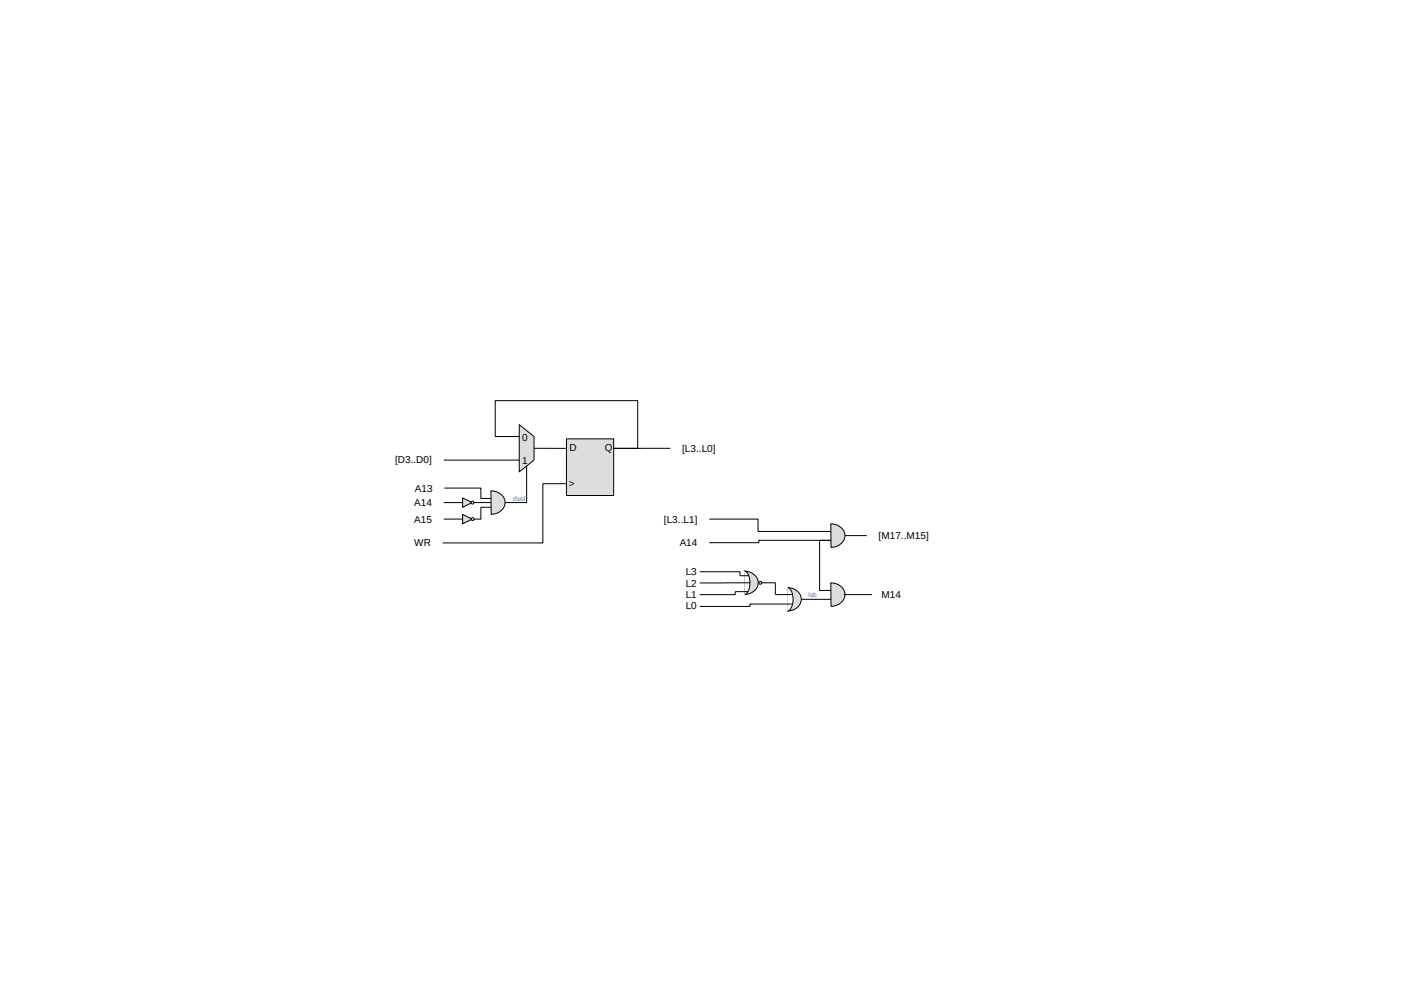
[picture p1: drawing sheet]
<svg xmlns="http://www.w3.org/2000/svg" width="297mm" height="210mm" viewBox="0 0 297 210" stroke-linecap="round" stroke-linejoin="round" font-family="sans-serif">
<path d="M110 90l3.1 2.5v5l-3.1 2.5z" fill-rule="evenodd" fill="#ddd"/>
<path d="M110 90l3.1 2.5v5l-3.1 2.5z" fill="none" stroke="#000" stroke-width=".21"/>
<path d="M120 93h10v12h-10z" fill-rule="evenodd" fill="#ddd"/>
<path d="M94 97.5h16M110 92.5h-5.1v-7.6h30.2v10.1h-5.1M111.6 98.8v7.7h-4.6M113.1 95h6.9M120 93h10v12h-10zM120 102.5h-5v12.6h-21.3" fill="none" stroke="#000" stroke-width=".21"/>
<path d="M104 104a2.61 2.61 0 0 1 2.8 3.5 3.1 3.1 0 0 1-2.7 1.5z" fill-rule="evenodd" fill="#ddd"/>
<path d="M104 104a2.61 2.61 0 0 1 2.8 3.5 3.1 3.1 0 0 1-2.7 1.5z" fill="none" stroke="#000" stroke-width=".21"/>
<path d="M98 105.5l2 1-2 1z" fill="#ddd"/>
<path d="M98 105.5l2 1-2 1z" fill="none" stroke="#000" stroke-width=".21"/>
<circle cx="100.1" cy="106.5" r=".31" fill="#ddd"/>
<circle cx="100.1" cy="106.5" r=".31" fill="none" stroke="#000" stroke-width=".21"/>
<path d="M98 109l2 1-2 1z" fill="#ddd"/>
<path d="M98 109l2 1-2 1z" fill="none" stroke="#000" stroke-width=".21"/>
<circle cx="100.1" cy="110" r=".31" fill="#ddd"/>
<circle cx="100.1" cy="110" r=".31" fill="none" stroke="#000" stroke-width=".21"/>
<circle cx="161.1" cy="123.5" r=".31" fill="#ddd"/>
<g fill="none" stroke="#000" stroke-width=".21">
<path d="M142 95h-12M94 106.5h4M94.1 103.4h7.8v2.2h2.1M100.4 106.5h3.6M104 107.5h-2.1v2.5h-1.5"/>
<circle cx="161.1" cy="123.5" r=".31"/>
</g>
<path d="M176 111a2.61 2.61 0 0 1 2.8 3.5 3.1 3.1 0 0 1-2.8 1.5z" fill-rule="evenodd" fill="#ddd"/>
<path d="M150.3 110h10.3v2.6h15.4M176 111a2.61 2.61 0 0 1 2.8 3.5 3.1 3.1 0 0 1-2.8 1.5zM176 114.5h-15.3v.5h-10.4M179 113.5h4.6" fill="none" stroke="#000" stroke-width=".21"/>
<path d="M157.6 121a2.61 2.61 0 0 1 2.8 3.5 3.1 3.1 0 0 1-2.7 1.5z" fill-rule="evenodd" fill="#ddd"/>
<path d="M157.6 121a2.61 2.61 0 0 1 2.8 3.5 3.1 3.1 0 0 1-2.7 1.5z" fill="none" stroke="#000" stroke-width=".21"/>
<path d="M157.6 121a2.66 2.66 0 0 1 1.2 3.1 2.03 2.03 0 0 1-1.2 1.9z" fill-rule="evenodd" fill="#fff"/>
<path d="M157.6 121a2.66 2.66 0 0 1 1.2 3.1 2.03 2.03 0 0 1-1.2 1.9z" fill="none" stroke="#000" stroke-width=".21"/>
<path d="M157 121.3l.6-.3v5a2.66 2.66 0 0 1-1.2-3.1l.2-.9z" fill-rule="evenodd" fill="#fff"/>
<path d="M157 121.3l.6-.3v5a2.66 2.66 0 0 1-1.2-3.1l.2-.9z" fill="none" stroke="#fff" stroke-width=".28"/>
<path d="M94 110h4" fill="none" stroke="#000" stroke-width=".21"/>
<path d="M166.7 124.5a2.61 2.61 0 0 1 2.8 3.5 3.1 3.1 0 0 1-2.7 1.5z" fill-rule="evenodd" fill="#ddd"/>
<path d="M166.7 124.5a2.61 2.61 0 0 1 2.8 3.5 3.1 3.1 0 0 1-2.7 1.5z" fill="none" stroke="#000" stroke-width=".21"/>
<path d="M176 123.5a2.61 2.61 0 0 1 2.8 3.5 3.1 3.1 0 0 1-2.8 1.5z" fill-rule="evenodd" fill="#ddd"/>
<path d="M176 114.5h-2.4v10.6h2.4M169.7 127h6.3M176 123.5a2.61 2.61 0 0 1 2.8 3.5 3.1 3.1 0 0 1-2.8 1.5z" fill="none" stroke="#000" stroke-width=".21"/>
<path d="M166.7 124.5a2.66 2.66 0 0 1 1.3 3.1 2.03 2.03 0 0 1-1.2 1.9z" fill-rule="evenodd" fill="#fff"/>
<path d="M166.7 124.5a2.66 2.66 0 0 1 1.3 3.1 2.03 2.03 0 0 1-1.2 1.9z" fill="none" stroke="#000" stroke-width=".21"/>
<path d="M166.4 124.7l.3-.2v5a2.79 2.79 0 0 1-.9-2.8 3.2 3.2 0 0 1 .6-2z" fill-rule="evenodd" fill="#fff"/>
<path d="M166.4 124.7l.3-.2v5a2.79 2.79 0 0 1-.9-2.8 3.2 3.2 0 0 1 .6-2z" fill="none" stroke="#fff" stroke-width=".28"/>
<path d="M148.2 121.2h8.6v.8h1.9M158.5 125.4h-2.8v.6h-7.5M158.9 123.5h-10.7M161.3 123.5h3v2.5h3.5M167.8 128h-8.9v.5h-10.7M178.8 126h6" fill="none" stroke="#000" stroke-width=".21"/>
<g font-size="2.1">
<text x="110.6" y="93.5">0</text>
<text x="120.6" y="95.7">D</text>
<text x="128.1" y="95.7">Q</text>
<text x="144.5" y="95.7">[L3..L0]</text>
<text x="83.7" y="98.2">[D3..D0]</text>
<text x="110.6" y="98.3">1</text>
<text x="87.7" y="107.2">A14</text>
<text x="87.9" y="104.2">A13</text>
<text x="120.5" y="103.2">&gt;</text>
<text x="87.7" y="110.7">A15</text>
<text x="140.7" y="110.7">[L3..L1]</text>
<text x="87.7" y="115.8">WR</text>
<text x="144" y="115.7">A14</text>
<text x="186.1" y="114.2">[M17..M15]</text>
<text x="145.3" y="121.9">L3</text>
<text x="145.3" y="124.3">L2</text>
<text x="145.3" y="126.7">L1</text>
<text x="145.3" y="129.1">L0</text>
<text x="186.8" y="126.7">M14</text>
</g>
<g font-size="1.4" fill="#4169e1">
<text x="108.7" y="106.3">dsel</text>
<text x="171.2" y="126.6">lsb</text>
</g>
</svg>
